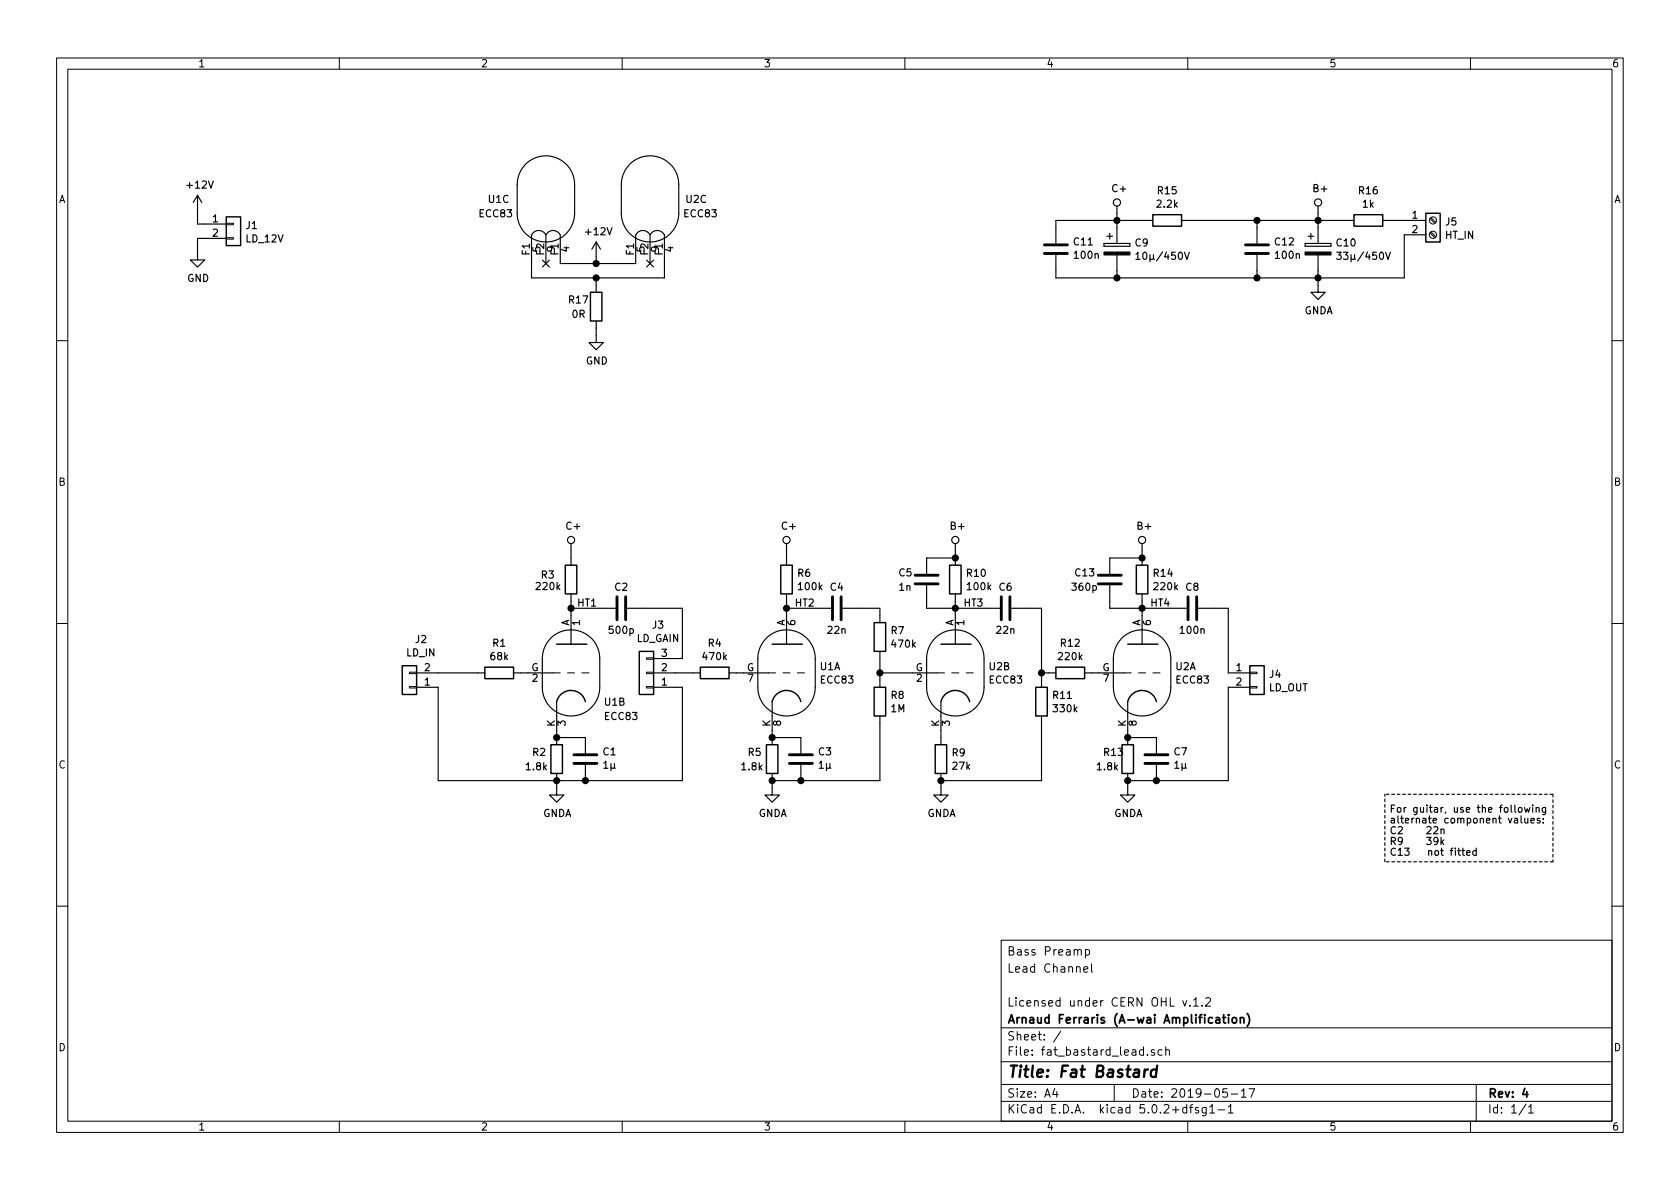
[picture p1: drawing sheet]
EESchema Schematic File Version 4
LIBS:fat_bastard_lead-cache
EELAYER 26 0
EELAYER END
$Descr A4 11693 8268
encoding utf-8
Sheet 1 1
Title "Fat Bastard"
Date "2019-05-17"
Rev "4"
Comp "Arnaud Ferraris (A-wai Amplification)"
Comment1 "Licensed under CERN OHL v.1.2"
Comment2 ""
Comment3 "Lead Channel"
Comment4 "Bass Preamp"
$EndDescr
$Comp
L Valve:ECC83 U1
U 2 1
P 3975 4675
AR Path="/5C63A589" Ref="U1"  Part="2" 
AR Path="/5C6397B0/5C63A589" Ref="U?"  Part="2" 
F 0 "U1" H 4200 4475 50  0000 L CNN
F 1 "ECC83" H 4200 4375 50  0000 L CNN
F 2 "ProjectLib:Valve_Noval-B9A_Belton-VT9-PT_Socket" H 4245 4275 50  0001 C CNN
F 3 "http://www.r-type.org/pdfs/ecc83.pdf" H 3975 4675 50  0001 C CNN
	2    3975 4675
	1    0    0    -1  
$EndComp
$Comp
L Valve:ECC83 U2
U 2 1
P 6650 4675
AR Path="/5C63A590" Ref="U2"  Part="2" 
AR Path="/5C6397B0/5C63A590" Ref="U?"  Part="2" 
F 0 "U2" H 6878 4722 50  0000 L CNN
F 1 "ECC83" H 6878 4629 50  0000 L CNN
F 2 "ProjectLib:Valve_Noval-B9A_Belton-VT9-PT_Socket" H 6920 4275 50  0001 C CNN
F 3 "http://www.r-type.org/pdfs/ecc83.pdf" H 6650 4675 50  0001 C CNN
	2    6650 4675
	1    0    0    -1  
$EndComp
$Comp
L Valve:ECC83 U1
U 1 1
P 5475 4675
AR Path="/5C63A597" Ref="U1"  Part="1" 
AR Path="/5C6397B0/5C63A597" Ref="U?"  Part="1" 
F 0 "U1" H 5703 4722 50  0000 L CNN
F 1 "ECC83" H 5703 4629 50  0000 L CNN
F 2 "ProjectLib:Valve_Noval-B9A_Belton-VT9-PT_Socket" H 5745 4275 50  0001 C CNN
F 3 "http://www.r-type.org/pdfs/ecc83.pdf" H 5475 4675 50  0001 C CNN
	1    5475 4675
	1    0    0    -1  
$EndComp
$Comp
L Valve:ECC83 U2
U 1 1
P 7950 4675
AR Path="/5C63A59E" Ref="U2"  Part="1" 
AR Path="/5C6397B0/5C63A59E" Ref="U?"  Part="1" 
F 0 "U2" H 8178 4722 50  0000 L CNN
F 1 "ECC83" H 8178 4629 50  0000 L CNN
F 2 "ProjectLib:Valve_Noval-B9A_Belton-VT9-PT_Socket" H 8220 4275 50  0001 C CNN
F 3 "http://www.r-type.org/pdfs/ecc83.pdf" H 7950 4675 50  0001 C CNN
	1    7950 4675
	1    0    0    -1  
$EndComp
$Comp
L Device:C C2
U 1 1
P 4325 4225
AR Path="/5C63A5BA" Ref="C2"  Part="1" 
AR Path="/5C6397B0/5C63A5BA" Ref="C?"  Part="1" 
F 0 "C2" V 4175 4225 50  0000 C CNN
F 1 "500p" V 4475 4225 50  0000 C CNN
F 2 "Capacitor_THT:C_Disc_D11.0mm_W5.0mm_P5.00mm" H 4363 4075 50  0001 C CNN
F 3 "~" H 4325 4225 50  0001 C CNN
	1    4325 4225
	0    1    1    0   
$EndComp
$Comp
L Device:R R16
U 1 1
P 9525 1525
AR Path="/5C63A5C1" Ref="R16"  Part="1" 
AR Path="/5C6397B0/5C63A5C1" Ref="R?"  Part="1" 
F 0 "R16" V 9315 1525 50  0000 C CNN
F 1 "1k" V 9408 1525 50  0000 C CNN
F 2 "Resistor_THT:R_Axial_DIN0309_L9.0mm_D3.2mm_P12.70mm_Horizontal" V 9455 1525 50  0001 C CNN
F 3 "~" H 9525 1525 50  0001 C CNN
	1    9525 1525
	0    1    1    0   
$EndComp
$Comp
L Device:R R3
U 1 1
P 3975 4025
AR Path="/5C63A5EA" Ref="R3"  Part="1" 
AR Path="/5C6397B0/5C63A5EA" Ref="R?"  Part="1" 
F 0 "R3" H 3760 4060 50  0000 L CNN
F 1 "220k" H 3720 3980 50  0000 L CNN
F 2 "Resistor_THT:R_Axial_DIN0309_L9.0mm_D3.2mm_P12.70mm_Horizontal" V 3905 4025 50  0001 C CNN
F 3 "~" H 3975 4025 50  0001 C CNN
	1    3975 4025
	1    0    0    -1  
$EndComp
$Comp
L Device:R R1
U 1 1
P 3475 4675
AR Path="/5C63A5F1" Ref="R1"  Part="1" 
AR Path="/5C6397B0/5C63A5F1" Ref="R?"  Part="1" 
F 0 "R1" V 3265 4675 50  0000 C CNN
F 1 "68k" V 3358 4675 50  0000 C CNN
F 2 "Resistor_THT:R_Axial_DIN0309_L9.0mm_D3.2mm_P12.70mm_Horizontal" V 3405 4675 50  0001 C CNN
F 3 "~" H 3475 4675 50  0001 C CNN
	1    3475 4675
	0    1    1    0   
$EndComp
$Comp
L Device:R R2
U 1 1
P 3875 5275
AR Path="/5C63A5F8" Ref="R2"  Part="1" 
AR Path="/5C6397B0/5C63A5F8" Ref="R?"  Part="1" 
F 0 "R2" H 3700 5325 50  0000 L CNN
F 1 "1.8k" H 3650 5225 50  0000 L CNN
F 2 "Resistor_THT:R_Axial_DIN0309_L9.0mm_D3.2mm_P12.70mm_Horizontal" V 3805 5275 50  0001 C CNN
F 3 "~" H 3875 5275 50  0001 C CNN
	1    3875 5275
	1    0    0    -1  
$EndComp
$Comp
L Device:C C1
U 1 1
P 4075 5275
AR Path="/5C63A5FF" Ref="C1"  Part="1" 
AR Path="/5C6397B0/5C63A5FF" Ref="C?"  Part="1" 
F 0 "C1" H 3960 5228 50  0000 R CNN
F 1 "1µ" H 3960 5321 50  0000 R CNN
F 2 "Capacitor_THT:C_Rect_L7.2mm_W4.5mm_P5.00mm_FKS2_FKP2_MKS2_MKP2" H 4113 5125 50  0001 C CNN
F 3 "~" H 4075 5275 50  0001 C CNN
	1    4075 5275
	-1   0    0    1   
$EndComp
$Comp
L Device:R R6
U 1 1
P 5475 4025
AR Path="/5C63A606" Ref="R6"  Part="1" 
AR Path="/5C6397B0/5C63A606" Ref="R?"  Part="1" 
F 0 "R6" H 5545 4072 50  0000 L CNN
F 1 "100k" H 5545 3979 50  0000 L CNN
F 2 "Resistor_THT:R_Axial_DIN0309_L9.0mm_D3.2mm_P12.70mm_Horizontal" V 5405 4025 50  0001 C CNN
F 3 "~" H 5475 4025 50  0001 C CNN
	1    5475 4025
	1    0    0    -1  
$EndComp
$Comp
L Device:C C4
U 1 1
P 5825 4225
AR Path="/5C63A60D" Ref="C4"  Part="1" 
AR Path="/5C6397B0/5C63A60D" Ref="C?"  Part="1" 
F 0 "C4" V 5675 4225 50  0000 C CNN
F 1 "22n" V 5975 4225 50  0000 C CNN
F 2 "Capacitor_THT:C_Rect_L13.0mm_W4.0mm_P10.00mm_FKS3_FKP3_MKS4" H 5863 4075 50  0001 C CNN
F 3 "~" H 5825 4225 50  0001 C CNN
	1    5825 4225
	0    1    1    0   
$EndComp
$Comp
L Device:R R7
U 1 1
P 6125 4425
AR Path="/5C63A614" Ref="R7"  Part="1" 
AR Path="/5C6397B0/5C63A614" Ref="R?"  Part="1" 
F 0 "R7" H 6195 4472 50  0000 L CNN
F 1 "470k" H 6195 4379 50  0000 L CNN
F 2 "Resistor_THT:R_Axial_DIN0309_L9.0mm_D3.2mm_P12.70mm_Horizontal" V 6055 4425 50  0001 C CNN
F 3 "~" H 6125 4425 50  0001 C CNN
	1    6125 4425
	1    0    0    -1  
$EndComp
$Comp
L Device:R R8
U 1 1
P 6125 4875
AR Path="/5C63A61B" Ref="R8"  Part="1" 
AR Path="/5C6397B0/5C63A61B" Ref="R?"  Part="1" 
F 0 "R8" H 6195 4922 50  0000 L CNN
F 1 "1M" H 6195 4829 50  0000 L CNN
F 2 "Resistor_THT:R_Axial_DIN0309_L9.0mm_D3.2mm_P12.70mm_Horizontal" V 6055 4875 50  0001 C CNN
F 3 "~" H 6125 4875 50  0001 C CNN
	1    6125 4875
	1    0    0    -1  
$EndComp
$Comp
L Device:R R9
U 1 1
P 6550 5275
AR Path="/5C63A622" Ref="R9"  Part="1" 
AR Path="/5C6397B0/5C63A622" Ref="R?"  Part="1" 
F 0 "R9" H 6620 5322 50  0000 L CNN
F 1 "27k" H 6620 5229 50  0000 L CNN
F 2 "Resistor_THT:R_Axial_DIN0309_L9.0mm_D3.2mm_P12.70mm_Horizontal" V 6480 5275 50  0001 C CNN
F 3 "~" H 6550 5275 50  0001 C CNN
	1    6550 5275
	1    0    0    -1  
$EndComp
$Comp
L Device:R R5
U 1 1
P 5375 5275
AR Path="/5C63A629" Ref="R5"  Part="1" 
AR Path="/5C6397B0/5C63A629" Ref="R?"  Part="1" 
F 0 "R5" H 5200 5325 50  0000 L CNN
F 1 "1.8k" H 5150 5225 50  0000 L CNN
F 2 "Resistor_THT:R_Axial_DIN0309_L9.0mm_D3.2mm_P12.70mm_Horizontal" V 5305 5275 50  0001 C CNN
F 3 "~" H 5375 5275 50  0001 C CNN
	1    5375 5275
	1    0    0    -1  
$EndComp
$Comp
L Device:R R11
U 1 1
P 7250 4875
AR Path="/5C63A630" Ref="R11"  Part="1" 
AR Path="/5C6397B0/5C63A630" Ref="R?"  Part="1" 
F 0 "R11" H 7320 4922 50  0000 L CNN
F 1 "330k" H 7320 4829 50  0000 L CNN
F 2 "Resistor_THT:R_Axial_DIN0309_L9.0mm_D3.2mm_P12.70mm_Horizontal" V 7180 4875 50  0001 C CNN
F 3 "~" H 7250 4875 50  0001 C CNN
	1    7250 4875
	1    0    0    -1  
$EndComp
$Comp
L Device:R R12
U 1 1
P 7450 4675
AR Path="/5C63A637" Ref="R12"  Part="1" 
AR Path="/5C6397B0/5C63A637" Ref="R?"  Part="1" 
F 0 "R12" V 7240 4675 50  0000 C CNN
F 1 "220k" V 7333 4675 50  0000 C CNN
F 2 "Resistor_THT:R_Axial_DIN0309_L9.0mm_D3.2mm_P12.70mm_Horizontal" V 7380 4675 50  0001 C CNN
F 3 "~" H 7450 4675 50  0001 C CNN
	1    7450 4675
	0    1    1    0   
$EndComp
$Comp
L Device:R R10
U 1 1
P 6650 4025
AR Path="/5C63A63E" Ref="R10"  Part="1" 
AR Path="/5C6397B0/5C63A63E" Ref="R?"  Part="1" 
F 0 "R10" H 6720 4072 50  0000 L CNN
F 1 "100k" H 6720 3979 50  0000 L CNN
F 2 "Resistor_THT:R_Axial_DIN0309_L9.0mm_D3.2mm_P12.70mm_Horizontal" V 6580 4025 50  0001 C CNN
F 3 "~" H 6650 4025 50  0001 C CNN
	1    6650 4025
	1    0    0    -1  
$EndComp
$Comp
L Device:C C6
U 1 1
P 7000 4225
AR Path="/5C63A645" Ref="C6"  Part="1" 
AR Path="/5C6397B0/5C63A645" Ref="C?"  Part="1" 
F 0 "C6" V 6850 4225 50  0000 C CNN
F 1 "22n" V 7150 4225 50  0000 C CNN
F 2 "Capacitor_THT:C_Rect_L13.0mm_W4.0mm_P10.00mm_FKS3_FKP3_MKS4" H 7038 4075 50  0001 C CNN
F 3 "~" H 7000 4225 50  0001 C CNN
	1    7000 4225
	0    1    1    0   
$EndComp
$Comp
L Device:C C5
U 1 1
P 6450 4025
AR Path="/5C63A64C" Ref="C5"  Part="1" 
AR Path="/5C6397B0/5C63A64C" Ref="C?"  Part="1" 
F 0 "C5" H 6250 4075 50  0000 L CNN
F 1 "1n" H 6250 3975 50  0000 L CNN
F 2 "Capacitor_THT:C_Rect_L13.0mm_W4.0mm_P10.00mm_FKS3_FKP3_MKS4" H 6488 3875 50  0001 C CNN
F 3 "~" H 6450 4025 50  0001 C CNN
	1    6450 4025
	1    0    0    -1  
$EndComp
$Comp
L Device:R R13
U 1 1
P 7850 5275
AR Path="/5C63A653" Ref="R13"  Part="1" 
AR Path="/5C6397B0/5C63A653" Ref="R?"  Part="1" 
F 0 "R13" H 7675 5325 50  0000 L CNN
F 1 "1.8k" H 7625 5225 50  0000 L CNN
F 2 "Resistor_THT:R_Axial_DIN0309_L9.0mm_D3.2mm_P12.70mm_Horizontal" V 7780 5275 50  0001 C CNN
F 3 "~" H 7850 5275 50  0001 C CNN
	1    7850 5275
	1    0    0    -1  
$EndComp
$Comp
L Device:C C7
U 1 1
P 8050 5275
AR Path="/5C63A65A" Ref="C7"  Part="1" 
AR Path="/5C6397B0/5C63A65A" Ref="C?"  Part="1" 
F 0 "C7" H 7935 5228 50  0000 R CNN
F 1 "1µ" H 7935 5321 50  0000 R CNN
F 2 "Capacitor_THT:C_Rect_L7.2mm_W4.5mm_P5.00mm_FKS2_FKP2_MKS2_MKP2" H 8088 5125 50  0001 C CNN
F 3 "~" H 8050 5275 50  0001 C CNN
	1    8050 5275
	-1   0    0    1   
$EndComp
Wire Wire Line
	5475 4175 5475 4225
Wire Wire Line
	5675 4225 5475 4225
Connection ~ 5475 4225
Wire Wire Line
	5475 4225 5475 4275
Wire Wire Line
	5975 4225 6125 4225
Wire Wire Line
	6125 4225 6125 4275
Wire Wire Line
	6125 4575 6125 4675
Wire Wire Line
	6350 4675 6125 4675
Connection ~ 6125 4675
Wire Wire Line
	6125 4675 6125 4725
Wire Wire Line
	6125 5025 6125 5425
Wire Wire Line
	5375 5425 5575 5425
Wire Wire Line
	6125 5425 5575 5425
Connection ~ 5575 5425
$Comp
L Device:C C3
U 1 1
P 5575 5275
AR Path="/5C63A66F" Ref="C3"  Part="1" 
AR Path="/5C6397B0/5C63A66F" Ref="C?"  Part="1" 
F 0 "C3" H 5460 5228 50  0000 R CNN
F 1 "1µ" H 5460 5321 50  0000 R CNN
F 2 "Capacitor_THT:C_Rect_L7.2mm_W4.5mm_P5.00mm_FKS2_FKP2_MKS2_MKP2" H 5613 5125 50  0001 C CNN
F 3 "~" H 5575 5275 50  0001 C CNN
	1    5575 5275
	-1   0    0    1   
$EndComp
Wire Wire Line
	5575 5125 5375 5125
Wire Wire Line
	5375 5125 5375 5075
Connection ~ 5375 5125
Wire Wire Line
	6550 5075 6550 5125
Wire Wire Line
	6550 5425 7250 5425
Wire Wire Line
	7250 5425 7250 5025
Wire Wire Line
	7250 4725 7250 4675
Wire Wire Line
	7250 4675 7300 4675
Wire Wire Line
	7250 4675 7250 4225
Wire Wire Line
	7250 4225 7150 4225
Connection ~ 7250 4675
Wire Wire Line
	6850 4225 6650 4225
Wire Wire Line
	6650 4225 6650 4175
Wire Wire Line
	6650 4225 6650 4275
Connection ~ 6650 4225
Wire Wire Line
	6650 4225 6450 4225
Wire Wire Line
	6450 4225 6450 4175
Wire Wire Line
	6450 3875 6650 3875
$Comp
L Device:R R4
U 1 1
P 4975 4675
AR Path="/5C63A688" Ref="R4"  Part="1" 
AR Path="/5C6397B0/5C63A688" Ref="R?"  Part="1" 
F 0 "R4" V 4765 4675 50  0000 C CNN
F 1 "470k" V 4858 4675 50  0000 C CNN
F 2 "Resistor_THT:R_Axial_DIN0309_L9.0mm_D3.2mm_P12.70mm_Horizontal" V 4905 4675 50  0001 C CNN
F 3 "~" H 4975 4675 50  0001 C CNN
	1    4975 4675
	0    1    1    0   
$EndComp
Wire Wire Line
	5125 4675 5175 4675
Wire Wire Line
	3625 4675 3675 4675
Wire Wire Line
	3875 5075 3875 5125
Connection ~ 3875 5125
Wire Wire Line
	3875 5425 4075 5425
Connection ~ 3875 5425
Wire Wire Line
	3975 4175 3975 4225
Wire Wire Line
	4175 4225 3975 4225
Connection ~ 3975 4225
Wire Wire Line
	3975 4225 3975 4275
Wire Wire Line
	7600 4675 7650 4675
Wire Wire Line
	7850 5075 7850 5125
Wire Wire Line
	7850 5125 8050 5125
Connection ~ 7850 5125
Wire Wire Line
	8050 5425 7850 5425
$Comp
L Device:R R14
U 1 1
P 7950 4025
AR Path="/5C63A6AB" Ref="R14"  Part="1" 
AR Path="/5C6397B0/5C63A6AB" Ref="R?"  Part="1" 
F 0 "R14" H 8020 4072 50  0000 L CNN
F 1 "220k" H 8020 3979 50  0000 L CNN
F 2 "Resistor_THT:R_Axial_DIN0309_L9.0mm_D3.2mm_P12.70mm_Horizontal" V 7880 4025 50  0001 C CNN
F 3 "~" H 7950 4025 50  0001 C CNN
	1    7950 4025
	1    0    0    -1  
$EndComp
Wire Wire Line
	7950 4175 7950 4225
$Comp
L Device:C C8
U 1 1
P 8300 4225
AR Path="/5C63A6B3" Ref="C8"  Part="1" 
AR Path="/5C6397B0/5C63A6B3" Ref="C?"  Part="1" 
F 0 "C8" V 8150 4225 50  0000 C CNN
F 1 "100n" V 8450 4225 50  0000 C CNN
F 2 "Capacitor_THT:C_Rect_L19.0mm_W6.0mm_P15.00mm_MKS4" H 8338 4075 50  0001 C CNN
F 3 "~" H 8300 4225 50  0001 C CNN
	1    8300 4225
	0    1    1    0   
$EndComp
Wire Wire Line
	8150 4225 7950 4225
Connection ~ 7950 4225
Wire Wire Line
	7950 4225 7950 4275
Wire Wire Line
	3875 5475 3875 5425
Wire Wire Line
	5375 5475 5375 5425
Connection ~ 5375 5425
Wire Wire Line
	7850 5475 7850 5425
Connection ~ 7850 5425
Wire Wire Line
	6550 5475 6550 5425
Connection ~ 6550 5425
Wire Wire Line
	4075 5125 3875 5125
Connection ~ 4075 5425
$Comp
L Device:CP C10
U 1 1
P 9175 1725
AR Path="/5C63A71A" Ref="C10"  Part="1" 
AR Path="/5C6397B0/5C63A71A" Ref="C?"  Part="1" 
F 0 "C10" H 9294 1772 50  0000 L CNN
F 1 "33µ/450V" H 9294 1679 50  0000 L CNN
F 2 "Capacitor_THT:CP_Radial_D16.0mm_P7.50mm" H 9213 1575 50  0001 C CNN
F 3 "~" H 9175 1725 50  0001 C CNN
	1    9175 1725
	1    0    0    -1  
$EndComp
$Comp
L Device:R R15
U 1 1
P 8125 1525
AR Path="/5C63A721" Ref="R15"  Part="1" 
AR Path="/5C6397B0/5C63A721" Ref="R?"  Part="1" 
F 0 "R15" V 7915 1525 50  0000 C CNN
F 1 "2.2k" V 8008 1525 50  0000 C CNN
F 2 "Resistor_THT:R_Axial_DIN0309_L9.0mm_D3.2mm_P12.70mm_Horizontal" V 8055 1525 50  0001 C CNN
F 3 "~" H 8125 1525 50  0001 C CNN
	1    8125 1525
	0    1    1    0   
$EndComp
$Comp
L Device:CP C9
U 1 1
P 7775 1725
AR Path="/5C63A728" Ref="C9"  Part="1" 
AR Path="/5C6397B0/5C63A728" Ref="C?"  Part="1" 
F 0 "C9" H 7894 1772 50  0000 L CNN
F 1 "10µ/450V" H 7894 1679 50  0000 L CNN
F 2 "Capacitor_THT:CP_Radial_D13.0mm_P5.00mm" H 7813 1575 50  0001 C CNN
F 3 "~" H 7775 1725 50  0001 C CNN
	1    7775 1725
	1    0    0    -1  
$EndComp
Wire Wire Line
	9675 1525 9775 1525
Wire Wire Line
	9375 1525 9175 1525
Wire Wire Line
	9175 1525 9175 1575
Connection ~ 9175 1525
Wire Wire Line
	7775 1575 7775 1525
Wire Wire Line
	7775 1525 7975 1525
Wire Wire Line
	7775 1875 7775 1925
Wire Wire Line
	9175 1925 9175 1875
Wire Wire Line
	9175 1925 9775 1925
Wire Wire Line
	9775 1925 9775 1625
Connection ~ 9175 1925
Wire Wire Line
	9175 1975 9175 1925
Wire Wire Line
	7775 1475 7775 1525
Connection ~ 7775 1525
Wire Wire Line
	9175 1475 9175 1525
Wire Wire Line
	3975 3825 3975 3875
Wire Wire Line
	5475 3825 5475 3875
Wire Wire Line
	6650 3825 6650 3875
Wire Wire Line
	7950 3825 7950 3875
$Comp
L fat_bastard_lead-rescue:B+-a-wai #PWR014
U 1 1
P 9175 1475
F 0 "#PWR014" H 9175 1325 50  0001 C CNN
F 1 "B+" H 9192 1650 50  0000 C CNN
F 2 "" H 9175 1475 50  0000 C CNN
F 3 "" H 9175 1475 50  0000 C CNN
	1    9175 1475
	1    0    0    -1  
$EndComp
$Comp
L fat_bastard_lead-rescue:B+-a-wai #PWR012
U 1 1
P 7950 3825
F 0 "#PWR012" H 7950 3675 50  0001 C CNN
F 1 "B+" H 7967 4000 50  0000 C CNN
F 2 "" H 7950 3825 50  0000 C CNN
F 3 "" H 7950 3825 50  0000 C CNN
	1    7950 3825
	1    0    0    -1  
$EndComp
$Comp
L fat_bastard_lead-rescue:B+-a-wai #PWR010
U 1 1
P 6650 3825
F 0 "#PWR010" H 6650 3675 50  0001 C CNN
F 1 "B+" H 6667 4000 50  0000 C CNN
F 2 "" H 6650 3825 50  0000 C CNN
F 3 "" H 6650 3825 50  0000 C CNN
	1    6650 3825
	1    0    0    -1  
$EndComp
$Comp
L fat_bastard_lead-rescue:C+-a-wai #PWR013
U 1 1
P 7775 1475
F 0 "#PWR013" H 7775 1325 50  0001 C CNN
F 1 "C+" H 7792 1650 50  0000 C CNN
F 2 "" H 7775 1475 50  0000 C CNN
F 3 "" H 7775 1475 50  0000 C CNN
	1    7775 1475
	1    0    0    -1  
$EndComp
$Comp
L fat_bastard_lead-rescue:C+-a-wai #PWR08
U 1 1
P 5475 3825
F 0 "#PWR08" H 5475 3675 50  0001 C CNN
F 1 "C+" H 5492 4000 50  0000 C CNN
F 2 "" H 5475 3825 50  0000 C CNN
F 3 "" H 5475 3825 50  0000 C CNN
	1    5475 3825
	1    0    0    -1  
$EndComp
$Comp
L fat_bastard_lead-rescue:C+-a-wai #PWR06
U 1 1
P 3975 3825
F 0 "#PWR06" H 3975 3675 50  0001 C CNN
F 1 "C+" H 3992 4000 50  0000 C CNN
F 2 "" H 3975 3825 50  0000 C CNN
F 3 "" H 3975 3825 50  0000 C CNN
	1    3975 3825
	1    0    0    -1  
$EndComp
$Comp
L Valve:ECC83 U1
U 3 1
P 3800 1375
AR Path="/5C63DCEE" Ref="U1"  Part="3" 
AR Path="/5C6397B0/5C63DCEE" Ref="U?"  Part="3" 
F 0 "U1" H 4050 1375 50  0000 L CNN
F 1 "ECC83" H 4025 1275 50  0000 L CNN
F 2 "ProjectLib:Valve_Noval-B9A_Belton-VT9-PT_Socket" H 4070 975 50  0001 C CNN
F 3 "http://www.r-type.org/pdfs/ecc83.pdf" H 3800 1375 50  0001 C CNN
	3    3800 1375
	-1   0    0    -1  
$EndComp
$Comp
L Valve:ECC83 U2
U 3 1
P 4525 1375
AR Path="/5C63DE52" Ref="U2"  Part="3" 
AR Path="/5C6397B0/5C63DE52" Ref="U?"  Part="3" 
F 0 "U2" H 4125 1375 50  0000 L CNN
F 1 "ECC83" H 4050 1275 50  0000 L CNN
F 2 "ProjectLib:Valve_Noval-B9A_Belton-VT9-PT_Socket" H 4795 975 50  0001 C CNN
F 3 "http://www.r-type.org/pdfs/ecc83.pdf" H 4525 1375 50  0001 C CNN
	3    4525 1375
	-1   0    0    -1  
$EndComp
Wire Wire Line
	3900 1825 4150 1825
Wire Wire Line
	4625 1825 4625 1925
Wire Wire Line
	4625 1925 4150 1925
Wire Wire Line
	3700 1925 3700 1825
NoConn ~ 4525 1825
NoConn ~ 3800 1825
$Comp
L power:GND #PWR04
U 1 1
P 4150 2325
AR Path="/5C64F319" Ref="#PWR04"  Part="1" 
AR Path="/5C6397B0/5C64F319" Ref="#PWR?"  Part="1" 
F 0 "#PWR04" H 4150 2075 50  0001 C CNN
F 1 "GND" H 4155 2150 50  0000 C CNN
F 2 "" H 4150 2325 50  0001 C CNN
F 3 "" H 4150 2325 50  0001 C CNN
	1    4150 2325
	1    0    0    -1  
$EndComp
Wire Wire Line
	4150 1975 4150 1925
Connection ~ 4150 1925
Wire Wire Line
	4150 1925 3700 1925
$Comp
L power:+12V #PWR03
U 1 1
P 4150 1775
F 0 "#PWR03" H 4150 1625 50  0001 C CNN
F 1 "+12V" H 4165 1950 50  0000 C CNN
F 2 "" H 4150 1775 50  0001 C CNN
F 3 "" H 4150 1775 50  0001 C CNN
	1    4150 1775
	1    0    0    -1  
$EndComp
Wire Wire Line
	4150 1825 4150 1775
Connection ~ 4150 1825
Wire Wire Line
	4150 1825 4425 1825
$Comp
L power:GNDA #PWR05
U 1 1
P 3875 5475
F 0 "#PWR05" H 3875 5225 50  0001 C CNN
F 1 "GNDA" H 3880 5300 50  0000 C CNN
F 2 "" H 3875 5475 50  0001 C CNN
F 3 "" H 3875 5475 50  0001 C CNN
	1    3875 5475
	1    0    0    -1  
$EndComp
$Comp
L power:GNDA #PWR07
U 1 1
P 5375 5475
F 0 "#PWR07" H 5375 5225 50  0001 C CNN
F 1 "GNDA" H 5380 5300 50  0000 C CNN
F 2 "" H 5375 5475 50  0001 C CNN
F 3 "" H 5375 5475 50  0001 C CNN
	1    5375 5475
	1    0    0    -1  
$EndComp
$Comp
L power:GNDA #PWR09
U 1 1
P 6550 5475
F 0 "#PWR09" H 6550 5225 50  0001 C CNN
F 1 "GNDA" H 6555 5300 50  0000 C CNN
F 2 "" H 6550 5475 50  0001 C CNN
F 3 "" H 6550 5475 50  0001 C CNN
	1    6550 5475
	1    0    0    -1  
$EndComp
$Comp
L power:GNDA #PWR011
U 1 1
P 7850 5475
F 0 "#PWR011" H 7850 5225 50  0001 C CNN
F 1 "GNDA" H 7855 5300 50  0000 C CNN
F 2 "" H 7850 5475 50  0001 C CNN
F 3 "" H 7850 5475 50  0001 C CNN
	1    7850 5475
	1    0    0    -1  
$EndComp
$Comp
L power:GNDA #PWR015
U 1 1
P 9175 1975
F 0 "#PWR015" H 9175 1725 50  0001 C CNN
F 1 "GNDA" H 9180 1800 50  0000 C CNN
F 2 "" H 9175 1975 50  0001 C CNN
F 3 "" H 9175 1975 50  0001 C CNN
	1    9175 1975
	1    0    0    -1  
$EndComp
$Comp
L power:+12V #PWR01
U 1 1
P 1375 1450
F 0 "#PWR01" H 1375 1300 50  0001 C CNN
F 1 "+12V" H 1390 1625 50  0000 C CNN
F 2 "" H 1375 1450 50  0001 C CNN
F 3 "" H 1375 1450 50  0001 C CNN
	1    1375 1450
	1    0    0    -1  
$EndComp
$Comp
L power:GND #PWR02
U 1 1
P 1375 1750
AR Path="/5C6605CA" Ref="#PWR02"  Part="1" 
AR Path="/5C6397B0/5C6605CA" Ref="#PWR?"  Part="1" 
F 0 "#PWR02" H 1375 1500 50  0001 C CNN
F 1 "GND" H 1380 1575 50  0000 C CNN
F 2 "" H 1375 1750 50  0001 C CNN
F 3 "" H 1375 1750 50  0001 C CNN
	1    1375 1750
	1    0    0    -1  
$EndComp
Wire Wire Line
	1375 1650 1425 1650
Wire Wire Line
	1425 1550 1375 1550
$Comp
L Connector_Generic:Conn_01x02 J1
U 1 1
P 1625 1550
F 0 "J1" H 1705 1543 50  0000 L CNN
F 1 "LD_12V" H 1705 1450 50  0000 L CNN
F 2 "Connector_PinHeader_2.54mm:PinHeader_1x02_P2.54mm_Horizontal" H 1625 1550 50  0001 C CNN
F 3 "~" H 1625 1550 50  0001 C CNN
	1    1625 1550
	1    0    0    -1  
$EndComp
$Comp
L Connector:Screw_Terminal_01x02 J5
U 1 1
P 9975 1525
F 0 "J5" H 10055 1518 50  0000 L CNN
F 1 "HT_IN" H 10055 1425 50  0000 L CNN
F 2 "TerminalBlock_RND:TerminalBlock_RND_205-00001_1x02_P5.00mm_Horizontal" H 9975 1525 50  0001 C CNN
F 3 "~" H 9975 1525 50  0001 C CNN
	1    9975 1525
	1    0    0    -1  
$EndComp
$Comp
L Connector_Generic:Conn_01x03 J3
U 1 1
P 4500 4675
F 0 "J3" H 4419 4346 50  0000 C CNN
F 1 "LD_GAIN" H 4419 4439 50  0000 C CNN
F 2 "Connector_PinHeader_2.54mm:PinHeader_1x03_P2.54mm_Vertical" H 4500 4675 50  0001 C CNN
F 3 "~" H 4500 4675 50  0001 C CNN
	1    4500 4675
	-1   0    0    1   
$EndComp
Wire Wire Line
	1375 1550 1375 1450
Wire Wire Line
	1375 1750 1375 1650
$Comp
L Connector_Generic:Conn_01x02 J2
U 1 1
P 2850 4775
F 0 "J2" H 2769 4446 50  0000 C CNN
F 1 "LD_IN" H 2769 4539 50  0000 C CNN
F 2 "Connector_PinHeader_2.54mm:PinHeader_1x02_P2.54mm_Vertical" H 2850 4775 50  0001 C CNN
F 3 "~" H 2850 4775 50  0001 C CNN
	1    2850 4775
	-1   0    0    1   
$EndComp
Wire Wire Line
	3875 5425 3050 5425
Wire Wire Line
	3050 5425 3050 4775
Wire Wire Line
	3050 4675 3325 4675
Wire Wire Line
	4700 4675 4825 4675
Text Label 4160 4225 2    50   ~ 0
HT1
Text Label 5675 4225 2    50   ~ 0
HT2
Text Label 6850 4225 2    50   ~ 0
HT3
Text Label 8150 4225 2    50   ~ 0
HT4
$Comp
L Connector_Generic:Conn_01x02 J4
U 1 1
P 8750 4675
F 0 "J4" H 8830 4668 50  0000 L CNN
F 1 "LD_OUT" H 8830 4575 50  0000 L CNN
F 2 "Connector_PinHeader_2.54mm:PinHeader_1x02_P2.54mm_Horizontal" H 8750 4675 50  0001 C CNN
F 3 "~" H 8750 4675 50  0001 C CNN
	1    8750 4675
	1    0    0    -1  
$EndComp
Wire Wire Line
	8550 4675 8550 4225
Wire Wire Line
	8550 4225 8450 4225
Wire Wire Line
	8550 4775 8550 5425
Wire Wire Line
	8550 5425 8050 5425
Connection ~ 8050 5425
$Comp
L Device:C C12
U 1 1
P 8750 1725
AR Path="/5C6458B6" Ref="C12"  Part="1" 
AR Path="/5C6397B0/5C6458B6" Ref="C?"  Part="1" 
F 0 "C12" H 8635 1678 50  0000 R CNN
F 1 "100n" H 8635 1771 50  0000 R CNN
F 2 "Capacitor_THT:C_Rect_L19.0mm_W6.0mm_P15.00mm_MKS4" H 8788 1575 50  0001 C CNN
F 3 "~" H 8750 1725 50  0001 C CNN
	1    8750 1725
	-1   0    0    1   
$EndComp
$Comp
L Device:C C11
U 1 1
P 7350 1725
AR Path="/5C645B27" Ref="C11"  Part="1" 
AR Path="/5C6397B0/5C645B27" Ref="C?"  Part="1" 
F 0 "C11" H 7235 1678 50  0000 R CNN
F 1 "100n" H 7235 1771 50  0000 R CNN
F 2 "Capacitor_THT:C_Rect_L19.0mm_W6.0mm_P15.00mm_MKS4" H 7388 1575 50  0001 C CNN
F 3 "~" H 7350 1725 50  0001 C CNN
	1    7350 1725
	-1   0    0    1   
$EndComp
Wire Wire Line
	7350 1875 7350 1925
Wire Wire Line
	7350 1925 7775 1925
Connection ~ 7775 1925
Wire Wire Line
	7775 1525 7350 1525
Wire Wire Line
	7350 1525 7350 1575
Wire Wire Line
	8750 1525 8750 1575
Wire Wire Line
	8275 1525 8750 1525
Wire Wire Line
	8750 1525 9175 1525
Connection ~ 8750 1525
Wire Wire Line
	8750 1925 8750 1875
Wire Wire Line
	7775 1925 8750 1925
Wire Wire Line
	8750 1925 9175 1925
Connection ~ 8750 1925
$Comp
L Device:R R17
U 1 1
P 4150 2125
AR Path="/5C653E4C" Ref="R17"  Part="1" 
AR Path="/5C6397B0/5C653E4C" Ref="R?"  Part="1" 
F 0 "R17" H 3950 2175 50  0000 L CNN
F 1 "0R" H 3975 2075 50  0000 L CNN
F 2 "Jumper:SolderJumper-2_P1.3mm_Bridged2Bar_Pad1.0x1.5mm" V 4080 2125 50  0001 C CNN
F 3 "~" H 4150 2125 50  0001 C CNN
	1    4150 2125
	1    0    0    -1  
$EndComp
Wire Wire Line
	4150 2275 4150 2325
Wire Wire Line
	4700 4575 4750 4575
Wire Wire Line
	4750 4575 4750 4225
Wire Wire Line
	4475 4225 4750 4225
Wire Wire Line
	4700 4775 4750 4775
Wire Wire Line
	4750 4775 4750 5425
Wire Wire Line
	4075 5425 4750 5425
Connection ~ 6650 3875
$Comp
L Device:C C13
U 1 1
P 7725 4025
AR Path="/5C70909A" Ref="C13"  Part="1" 
AR Path="/5C6397B0/5C70909A" Ref="C?"  Part="1" 
F 0 "C13" H 7475 4075 50  0000 L CNN
F 1 "360p" H 7450 3975 50  0000 L CNN
F 2 "Capacitor_THT:C_Disc_D11.0mm_W5.0mm_P5.00mm" H 7763 3875 50  0001 C CNN
F 3 "~" H 7725 4025 50  0001 C CNN
	1    7725 4025
	1    0    0    -1  
$EndComp
Wire Wire Line
	7725 3875 7950 3875
Connection ~ 7950 3875
Wire Wire Line
	7725 4175 7725 4225
Wire Wire Line
	7725 4225 7950 4225
Text Notes 9670 5960 0    50   ~ 0
For guitar, use the following\nalternate component values:\nC2    22n\nR9    39k\nC13   not fitted
Wire Notes Line
	9650 5520 10810 5520
Wire Notes Line
	10810 5520 10810 5990
Wire Notes Line
	10810 5990 9640 5990
Wire Notes Line
	9640 5990 9640 5520
$EndSCHEMATC
